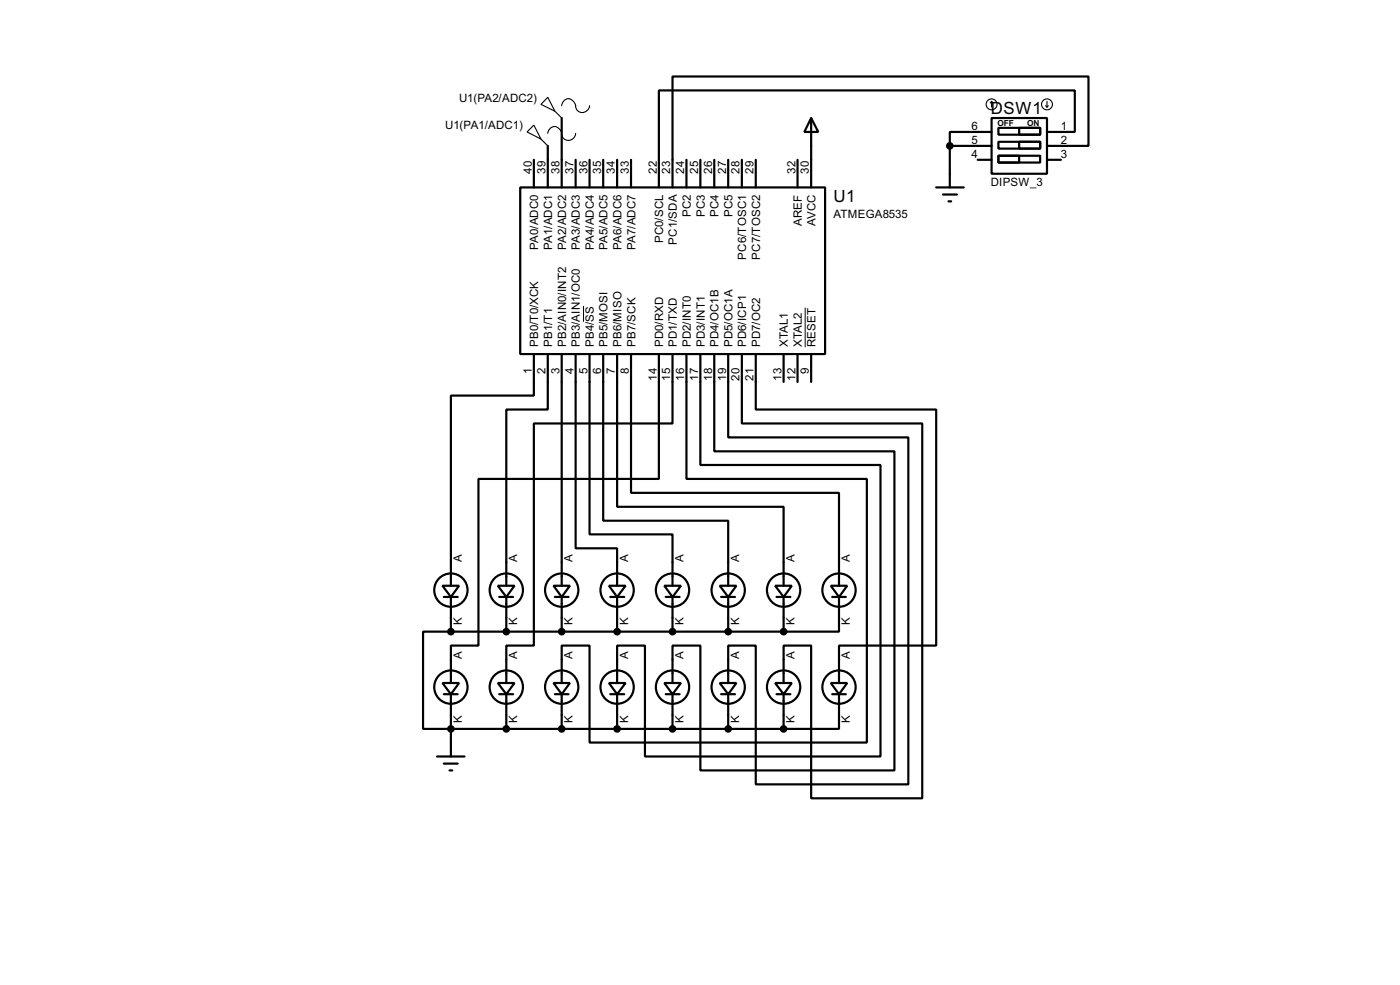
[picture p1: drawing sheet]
<svg xmlns="http://www.w3.org/2000/svg" width="256mm" height="180mm" viewBox="0 0 256 180" stroke-linecap="round" stroke-linejoin="round" font-family="sans-serif">
<g fill="none" stroke="#000" stroke-width=".4">
<path d="M95.3 34.3h55.9v30.5h-55.9zM97.8 29.3v5M100.4 26.7v7.6M102.9 21.6v12.7M105.5 29.3v5M108 29.3v5M110.5 29.3v5M113.1 29.3v5M115.6 29.3v5M125.8 29.3v5M128.3 29.3v5M130.9 29.3v5"/>
<path d="M133.4 29.3v5M135.9 29.3v5M138.5 29.3v5M146.1 29.3v5M148.6 21.6l1.3 2.6h-2.5zM148.6 21.6v12.7M171.5 34.3h5.1M172.8 35.6h2.5M173.8 36.9h.5M174 26.7v7.6M174 26.7h7.7M179.1 29.3h2.6"/>
<path d="M181.7 21.6h10.1v10.2h-10.1zM181.7 24.2h-7.7v2.5M182.9 23.4h7.7v1.3h-7.7zM182.9 26h7.7v1.2h-7.7zM182.9 28.5h7.7v1.3h-7.7zM182.9 28.5h3.8v1.3h-3.8zM186.7 23.4h3.9v1.3h-3.9zM186.7 26h3.9v1.2h-3.9zM191.8 24.2h5.1v-7.6h-76.2v17.7M191.8 26.7h7.6v-12.7h-76.2v20.3M191.8 29.3h2.6M97.8 64.8v7.6h-15.2v34.8"/>
<path d="M100.4 64.8v10.2h-7.6v32.2M102.9 64.8v42.4M105.5 64.8v35.6h7.6v6.8M108 64.8v33h15.2v9.4M110.5 64.8v30.5h22.9v11.9M113.1 64.8v28h30.5v14.4M115.6 64.8v25.4h38.1v17M120.7 64.8v22.9h-33v30.5h-5.1v6.8M123.2 64.8v12.7h-25.4v40.7h-5v6.8M125.8 64.8v22.9h33v48.2h-50.8v-17.7h-5.1v6.8M128.3 64.8v20.3h33v53.4h-43.1v-20.3h-5.1v6.8M130.9 64.8v17.8h33v58.4h-35.6v-22.8h-5.1v6.8"/>
<path d="M133.4 64.8v15.3h33v63.5h-27.9v-25.4h-5.1v6.8M135.9 64.8v12.7h33.1v68.6h-20.4v-27.9h-5v6.8M138.5 64.8v10.2h33v43.2h-17.8v6.8M143.6 64.8v5.1M146.1 64.8v5.1M148.6 64.8v5.1M81.1 107.2h3l-1.5 2.1zM81.3 109.3h2.6M82.6 115.6h-5.1v17.8h66.1M82.6 109.3v6.3M82.6 115.6h61M91.2 107.2h3.1l-1.5 2.1z"/>
<path d="M91.5 109.3h2.5M92.8 109.3v6.3M101.4 107.2h3l-1.5 2.1zM101.7 109.3h2.5M102.9 109.3v6.3M111.6 107.2h3l-1.5 2.1zM111.8 109.3h2.6M113.1 109.3v6.3M121.7 107.2h3.1l-1.6 2.1zM122 109.3h2.5M123.2 109.3v6.3M131.9 107.2h3l-1.5 2.1z"/>
<path d="M132.1 109.3h2.6M133.4 109.3v6.3M142 107.2h3.1l-1.5 2.1zM142.3 109.3h2.5M143.6 109.3v6.3M152.2 107.2h3l-1.5 2.1zM152.5 109.3h2.5M153.7 109.3v6.3h-10.1M80.1 138.5h5M81.1 125h3l-1.5 2.1zM81.3 127.1h2.6M81.3 139.8h2.6"/>
<path d="M82.6 127.1v11.4M91.2 125h3.1l-1.5 2.1zM91.5 127.1h2.5M92.8 127.1v6.3M101.4 125h3l-1.5 2.1zM101.7 127.1h2.5M102.9 127.1v6.3M111.6 125h3l-1.5 2.1zM111.8 127.1h2.6M113.1 127.1v6.3M121.7 125h3.1l-1.6 2.1zM122 127.1h2.5"/>
<path d="M123.2 127.1v6.3M131.9 125h3l-1.5 2.1zM132.1 127.1h2.6M133.4 127.1v6.3M142 125h3.1l-1.5 2.1zM142.3 127.1h2.5M143.6 127.1v6.3M152.2 125h3l-1.5 2.1zM152.5 127.1h2.5M153.7 127.1v6.3h-10.1M82.4 141h.5"/>
<circle cx="82.6" cy="108" r="3.1"/>
<circle cx="92.7" cy="108" r="3.1"/>
<circle cx="102.9" cy="108" r="3.1"/>
<circle cx="113" cy="108" r="3.1"/>
<circle cx="123.2" cy="108" r="3.1"/>
<circle cx="133.4" cy="108" r="3.1"/>
<circle cx="143.5" cy="108" r="3.1"/>
<circle cx="153.7" cy="108" r="3.1"/>
<circle cx="82.6" cy="125.8" r="3.1"/>
<circle cx="92.7" cy="125.8" r="3.1"/>
<circle cx="102.9" cy="125.8" r="3.1"/>
<circle cx="113" cy="125.8" r="3.1"/>
<circle cx="123.2" cy="125.8" r="3.1"/>
<circle cx="133.4" cy="125.8" r="3.1"/>
<circle cx="143.5" cy="125.8" r="3.1"/>
<circle cx="153.7" cy="125.8" r="3.1"/>
</g>
<path d="M106.9 56v2.9M147.5 56.3v7.3" fill="none" stroke="#000" stroke-width=".18"/>
<g fill="#000" stroke="#000" stroke-width=".4">
<circle cx="174" cy="26.7" r=".5"/>
<circle cx="82.6" cy="115.6" r=".5"/>
<circle cx="92.7" cy="115.6" r=".5"/>
<circle cx="102.9" cy="115.6" r=".5"/>
<circle cx="113" cy="115.6" r=".5"/>
<circle cx="123.2" cy="115.6" r=".5"/>
<circle cx="133.4" cy="115.6" r=".5"/>
<circle cx="143.5" cy="115.6" r=".5"/>
<circle cx="82.6" cy="133.4" r=".5"/>
<circle cx="92.7" cy="133.4" r=".5"/>
<circle cx="102.9" cy="133.4" r=".5"/>
<circle cx="113" cy="133.4" r=".5"/>
<circle cx="123.2" cy="133.4" r=".5"/>
<circle cx="133.4" cy="133.4" r=".5"/>
<circle cx="143.5" cy="133.4" r=".5"/>
</g>
<g fill="none" stroke="#000" stroke-width=".2">
<path d="M100.4 17.8l1.3 2.6-2.6-1.3zM102.9 19.4a1.25 1.25 0 0 1 1.1-1.3 1.25 1.25 0 0 1 1.4 .9 1.57 1.57 0 0 0 .9 1.5 1.37 1.37 0 0 0 1.7-1.1M181.7 18.6l-.3 .3M181.7 18.6l.2 .3M181.7 18.6v1M191.6 19.4l.2 .2M191.8 18.6v1M192.1 19.4l-.3 .2M96.6 24.2l1.2-1.3 1.3 2.6zM99.1 25.5l1.3 1.2M100.4 24.4a1.28 1.28 0 0 1 1.2-1.3 1.28 1.28 0 0 1 1.3 1.3 1.28 1.28 0 0 0 1.3 1.3 1.28 1.28 0 0 0 1.3-1.3M101.7 20.4l1.2 1.2"/>
<circle cx="181.6" cy="19.1" r="1"/>
<circle cx="191.8" cy="19.1" r="1"/>
</g>
<g font-size="3.5">
<text x="181.5" y="20.8">DSW1</text>
<text x="152.7" y="37">U1</text>
</g>
<g font-size="2.4">
<text x="81.5" y="23.7">U1(PA1/ADC1)</text>
<text x="84.1" y="18.6">U1(PA2/ADC2)</text>
<text x="178" y="23.8">6</text>
<text x="194.4" y="23.8">1</text>
<text x="178" y="26.3">5</text>
<text x="178" y="28.9">4</text>
<text x="194.4" y="26.3">2</text>
<text x="194.4" y="28.9">3</text>
<text x="97.4" y="31.8" transform="rotate(-90 97.4 31.8)">40</text>
<text x="100" y="31.8" transform="rotate(-90 100 31.8)">39</text>
<text x="102.5" y="31.8" transform="rotate(-90 102.5 31.8)">38</text>
<text x="105.1" y="31.8" transform="rotate(-90 105.1 31.8)">37</text>
<text x="107.6" y="31.8" transform="rotate(-90 107.6 31.8)">36</text>
<text x="110.1" y="31.8" transform="rotate(-90 110.1 31.8)">35</text>
<text x="112.7" y="31.8" transform="rotate(-90 112.7 31.8)">34</text>
<text x="115.2" y="31.8" transform="rotate(-90 115.2 31.8)">33</text>
<text x="120.3" y="31.8" transform="rotate(-90 120.3 31.8)">22</text>
<text x="122.8" y="31.8" transform="rotate(-90 122.8 31.8)">23</text>
<text x="125.4" y="31.8" transform="rotate(-90 125.4 31.8)">24</text>
<text x="127.9" y="31.8" transform="rotate(-90 127.9 31.8)">25</text>
<text x="130.5" y="31.8" transform="rotate(-90 130.5 31.8)">26</text>
<text x="133" y="31.8" transform="rotate(-90 133 31.8)">27</text>
<text x="135.5" y="31.8" transform="rotate(-90 135.5 31.8)">28</text>
<text x="138.1" y="31.8" transform="rotate(-90 138.1 31.8)">29</text>
<text x="145.7" y="31.8" transform="rotate(-90 145.7 31.8)">32</text>
<text x="148.2" y="31.8" transform="rotate(-90 148.2 31.8)">30</text>
<text x="181.5" y="34">DIPSW_3</text>
<text x="126.6" y="39.7" transform="rotate(-90 126.6 39.7)">PC2</text>
<text x="129.1" y="39.7" transform="rotate(-90 129.1 39.7)">PC3</text>
<text x="131.6" y="39.7" transform="rotate(-90 131.6 39.7)">PC4</text>
<text x="134.2" y="39.7" transform="rotate(-90 134.2 39.7)">PC5</text>
<text x="146.9" y="41.4" transform="rotate(-90 146.9 41.4)">AREF</text>
<text x="149.4" y="41.4" transform="rotate(-90 149.4 41.4)">AVCC</text>
<text x="152.7" y="40">ATMEGA8535</text>
<text x="98.6" y="45.8" transform="rotate(-90 98.6 45.8)">PA0/ADC0</text>
<text x="101.2" y="45.8" transform="rotate(-90 101.2 45.8)">PA1/ADC1</text>
<text x="103.7" y="45.8" transform="rotate(-90 103.7 45.8)">PA2/ADC2</text>
<text x="106.3" y="45.8" transform="rotate(-90 106.3 45.8)">PA3/ADC3</text>
<text x="108.8" y="45.8" transform="rotate(-90 108.8 45.8)">PA4/ADC4</text>
<text x="111.3" y="45.8" transform="rotate(-90 111.3 45.8)">PA5/ADC5</text>
<text x="113.9" y="45.8" transform="rotate(-90 113.9 45.8)">PA6/ADC6</text>
<text x="116.4" y="45.8" transform="rotate(-90 116.4 45.8)">PA7/ADC7</text>
<text x="121.5" y="44.5" transform="rotate(-90 121.5 44.5)">PC0/SCL</text>
<text x="124" y="44.8" transform="rotate(-90 124 44.8)">PC1/SDA</text>
<text x="136.7" y="47.5" transform="rotate(-90 136.7 47.5)">PC6/TOSC1</text>
<text x="139.3" y="47.5" transform="rotate(-90 139.3 47.5)">PC7/TOSC2</text>
<text x="98.6" y="63.5" transform="rotate(-90 98.6 63.5)">PB0/T0/XCK</text>
<text x="101.2" y="63.5" transform="rotate(-90 101.2 63.5)">PB1/T1</text>
<text x="103.7" y="63.5" transform="rotate(-90 103.7 63.5)">PB2/AIN0/INT2</text>
<text x="106.3" y="63.5" transform="rotate(-90 106.3 63.5)">PB3/AIN1/OC0</text>
<text x="108.8" y="63.5" transform="rotate(-90 108.8 63.5)">PB4/SS</text>
<text x="111.3" y="63.5" transform="rotate(-90 111.3 63.5)">PB5/MOSI</text>
<text x="113.9" y="63.5" transform="rotate(-90 113.9 63.5)">PB6/MISO</text>
<text x="116.4" y="63.5" transform="rotate(-90 116.4 63.5)">PB7/SCK</text>
<text x="121.5" y="63.5" transform="rotate(-90 121.5 63.5)">PD0/RXD</text>
<text x="124" y="63.5" transform="rotate(-90 124 63.5)">PD1/TXD</text>
<text x="126.6" y="63.5" transform="rotate(-90 126.6 63.5)">PD2/INT0</text>
<text x="129.1" y="63.5" transform="rotate(-90 129.1 63.5)">PD3/INT1</text>
<text x="131.7" y="63.5" transform="rotate(-90 131.7 63.5)">PD4/OC1B</text>
<text x="134.2" y="63.5" transform="rotate(-90 134.2 63.5)">PD5/OC1A</text>
<text x="136.7" y="63.5" transform="rotate(-90 136.7 63.5)">PD6/ICP1</text>
<text x="139.3" y="63.5" transform="rotate(-90 139.3 63.5)">PD7/OC2</text>
<text x="144.4" y="63.5" transform="rotate(-90 144.4 63.5)">XTAL1</text>
<text x="146.9" y="63.5" transform="rotate(-90 146.9 63.5)">XTAL2</text>
<text x="149.4" y="63.5" transform="rotate(-90 149.4 63.5)">RESET</text>
<text x="97.4" y="68.5" transform="rotate(-90 97.4 68.5)">1</text>
<text x="100" y="68.5" transform="rotate(-90 100 68.5)">2</text>
<text x="102.5" y="68.5" transform="rotate(-90 102.5 68.5)">3</text>
<text x="105.1" y="68.5" transform="rotate(-90 105.1 68.5)">4</text>
<text x="107.6" y="68.5" transform="rotate(-90 107.6 68.5)">5</text>
<text x="110.1" y="68.5" transform="rotate(-90 110.1 68.5)">6</text>
<text x="112.7" y="68.5" transform="rotate(-90 112.7 68.5)">7</text>
<text x="115.2" y="68.5" transform="rotate(-90 115.2 68.5)">8</text>
<text x="120.3" y="69.7" transform="rotate(-90 120.3 69.7)">14</text>
<text x="122.8" y="69.7" transform="rotate(-90 122.8 69.7)">15</text>
<text x="125.4" y="69.7" transform="rotate(-90 125.4 69.7)">16</text>
<text x="127.9" y="69.6" transform="rotate(-90 127.9 69.6)">17</text>
<text x="130.5" y="69.7" transform="rotate(-90 130.5 69.7)">18</text>
<text x="133" y="69.7" transform="rotate(-90 133 69.7)">19</text>
<text x="135.5" y="69.7" transform="rotate(-90 135.5 69.7)">20</text>
<text x="138.1" y="69.7" transform="rotate(-90 138.1 69.7)">21</text>
<text x="143.2" y="69.7" transform="rotate(-90 143.2 69.7)">13</text>
<text x="145.7" y="69.7" transform="rotate(-90 145.7 69.7)">12</text>
<text x="148.2" y="68.5" transform="rotate(-90 148.2 68.5)">9</text>
<text x="84.6" y="102.9" transform="rotate(-90 84.6 102.9)">A</text>
<text x="94.8" y="102.9" transform="rotate(-90 94.8 102.9)">A</text>
<text x="104.9" y="102.9" transform="rotate(-90 104.9 102.9)">A</text>
<text x="115.1" y="102.9" transform="rotate(-90 115.1 102.9)">A</text>
<text x="125.2" y="102.9" transform="rotate(-90 125.2 102.9)">A</text>
<text x="135.4" y="102.9" transform="rotate(-90 135.4 102.9)">A</text>
<text x="145.6" y="102.9" transform="rotate(-90 145.6 102.9)">A</text>
<text x="155.7" y="102.9" transform="rotate(-90 155.7 102.9)">A</text>
<text x="84.6" y="114.5" transform="rotate(-90 84.6 114.5)">K</text>
<text x="94.8" y="114.5" transform="rotate(-90 94.8 114.5)">K</text>
<text x="104.9" y="114.5" transform="rotate(-90 104.9 114.5)">K</text>
<text x="115.1" y="114.5" transform="rotate(-90 115.1 114.5)">K</text>
<text x="125.2" y="114.5" transform="rotate(-90 125.2 114.5)">K</text>
<text x="135.4" y="114.5" transform="rotate(-90 135.4 114.5)">K</text>
<text x="145.6" y="114.5" transform="rotate(-90 145.6 114.5)">K</text>
<text x="155.7" y="114.5" transform="rotate(-90 155.7 114.5)">K</text>
<text x="84.6" y="120.7" transform="rotate(-90 84.6 120.7)">A</text>
<text x="94.8" y="120.7" transform="rotate(-90 94.8 120.7)">A</text>
<text x="104.9" y="120.7" transform="rotate(-90 104.9 120.7)">A</text>
<text x="115.1" y="120.7" transform="rotate(-90 115.1 120.7)">A</text>
<text x="125.2" y="120.7" transform="rotate(-90 125.2 120.7)">A</text>
<text x="135.4" y="120.7" transform="rotate(-90 135.4 120.7)">A</text>
<text x="145.6" y="120.7" transform="rotate(-90 145.6 120.7)">A</text>
<text x="155.7" y="120.7" transform="rotate(-90 155.7 120.7)">A</text>
<text x="84.6" y="132.3" transform="rotate(-90 84.6 132.3)">K</text>
<text x="94.8" y="132.3" transform="rotate(-90 94.8 132.3)">K</text>
<text x="104.9" y="132.3" transform="rotate(-90 104.9 132.3)">K</text>
<text x="115.1" y="132.3" transform="rotate(-90 115.1 132.3)">K</text>
<text x="125.2" y="132.3" transform="rotate(-90 125.2 132.3)">K</text>
<text x="135.4" y="132.3" transform="rotate(-90 135.4 132.3)">K</text>
<text x="145.6" y="132.3" transform="rotate(-90 145.6 132.3)">K</text>
<text x="155.7" y="132.3" transform="rotate(-90 155.7 132.3)">K</text>
</g>
<g font-size="1.7">
<text x="182.7" y="23.1">OFF</text>
<text x="188.2" y="23.1">ON</text>
</g>
</svg>
